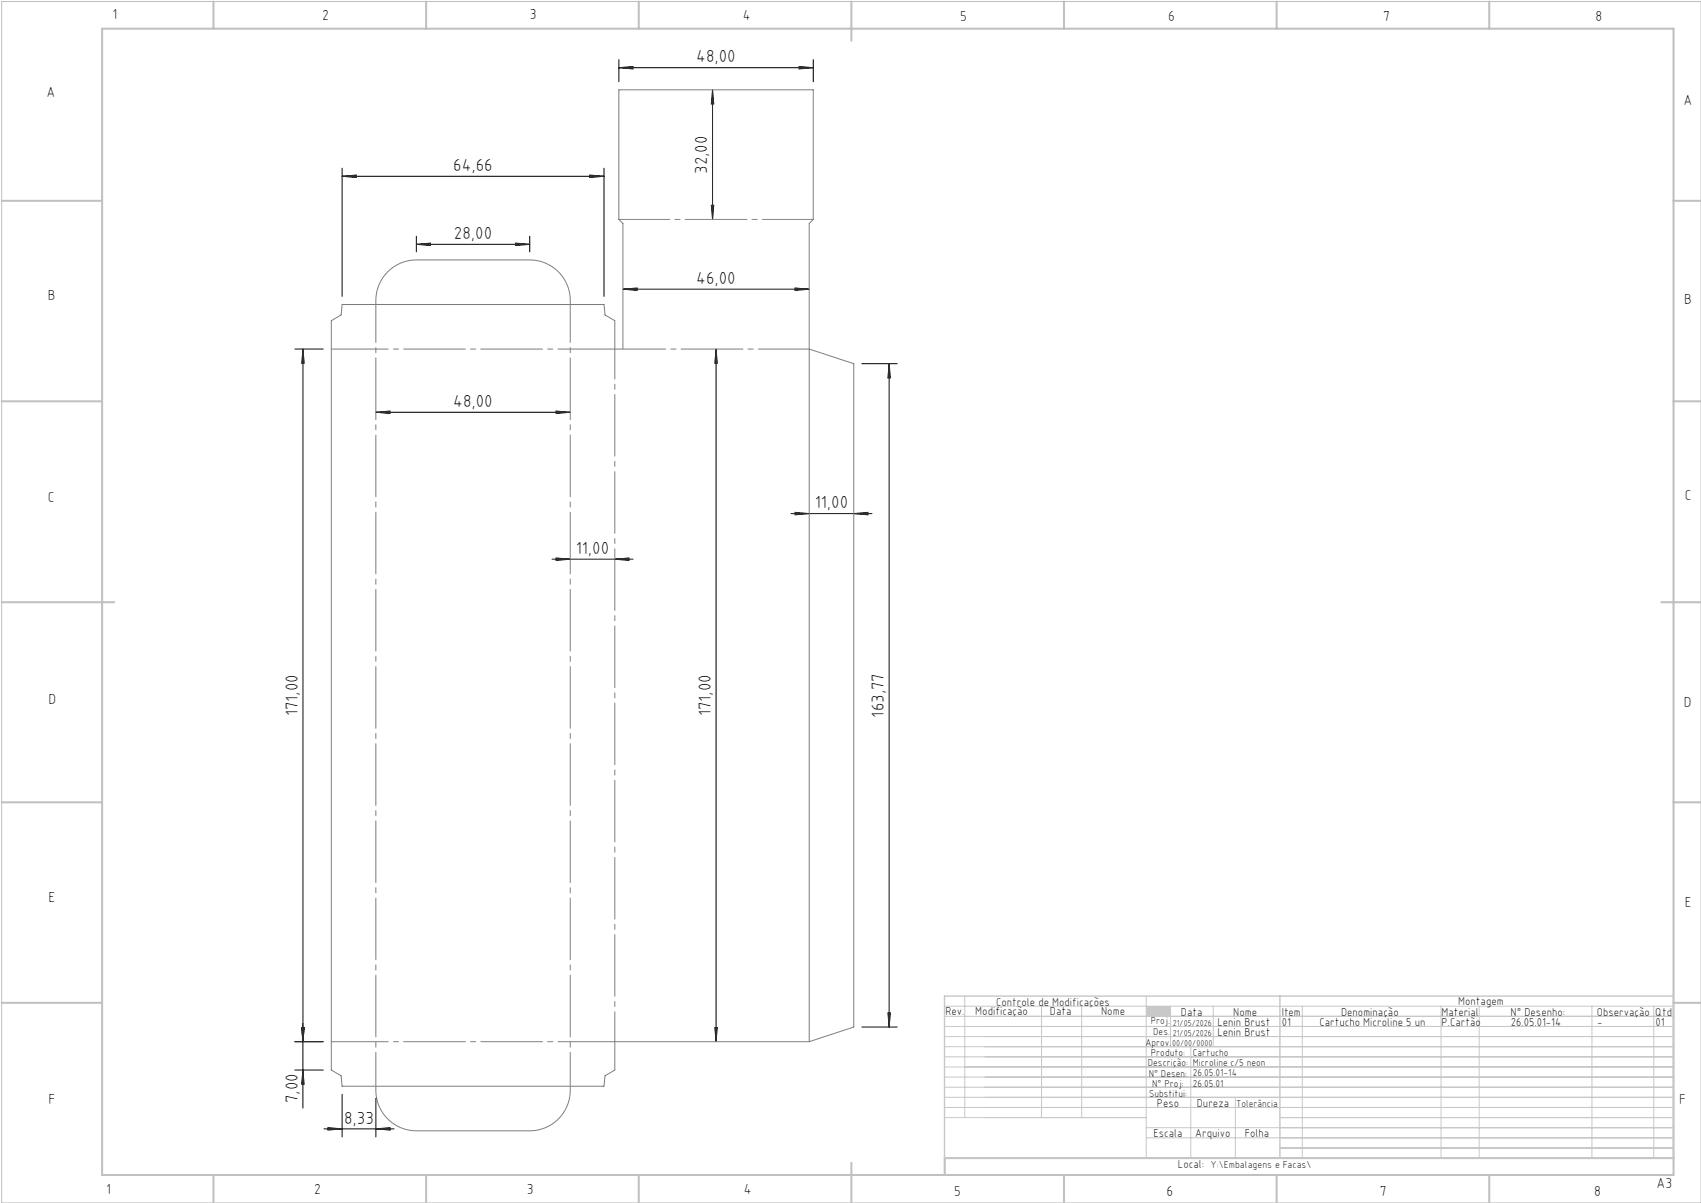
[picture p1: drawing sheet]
<svg xmlns="http://www.w3.org/2000/svg" width="420mm" height="297mm" viewBox="0 0 420 297" stroke-linecap="round" stroke-linejoin="round" font-family="sans-serif">
<path d="M.4 .4h419.6v296.6h-419.6z" fill="none" stroke="#c0c0c0" stroke-width=".25"/>
<g fill="none" stroke="#c0c0c0" stroke-width=".5">
<path d="M25.2 7.1h388v283h-388zM52.7 .4v6.7M105.2 .4v6.7M157.7 .4v6.7M210.2 .4v9.7M262.7 .4v6.7M315.2 .4v6.7M367.7 .4v6.7M.4 49.6h24.8M413.2 49.6h6.8M.4 99.1h24.8M413.2 99.1h6.8"/>
<path d="M.4 148.7h27.8M410.2 148.7h9.8M.4 198.1h24.8M413.2 198.1h6.8M.4 247.6h24.8M413.2 247.6h6.8M52.7 290.1v6.9M105.2 290.1v6.9M157.7 290.1v6.9M210.2 287.1v9.9M262.7 290.1v6.9M315.2 290.1v6.9"/>
<path d="M367.7 290.1v6.9M413.2 285.9h-179.9v4.2"/>
</g>
<g fill="none" stroke="#c3c8d2" stroke-width=".25">
<path d="M233.2 250.9h180M233.2 248.4h180M233.2 253.4h180M233.2 255.9h180M233.2 258.4h180M238.2 245.9v30M257.2 248.4v27.5M267.1 248.4v27.5M283 245.9v40M289 248.4v10M294 258.4v27.5M299.6 248.4v10"/>
<path d="M321.5 248.4v37.5M355.8 248.4v37.5M365.2 248.4v37.5M393.1 248.4v37.5M408.3 248.4v37.5M233.2 260.9h180M233.2 263.4h180M233.2 265.9h180M233.2 268.4h180M233.2 270.9h180M233.2 273.4h180M233.2 275.9h49.8"/>
<path d="M283 278.4h130.2M305 270.9v15M316 275.9h97.2M283 280.9h130.2M316 283.4h97.2"/>
</g>
<path d="M233.2 245.9h180v40h-180zM316 245.9v40" fill="none" stroke="#c3c8d2" stroke-width=".35"/>
<path d="M283 248.4h6v2.5h-6z" fill-rule="evenodd" fill="#c3c8d2"/>
<g fill="none" stroke="#000" stroke-width=".25">
<path d="M152.8 16.7l3.5-.3v.6zM152.8 14.7v5.5M152.8 16.7h48M197.3 16.4l3.5 .3-3.5 .3zM200.8 14.7v5.5M175.9 22.2l.3 3.5h-.6zM175.9 22.2v32M84.5 43.5l3.5-.3v.6zM84.5 41.5v31.7M84.5 43.5h64.6M102.8 58.3v3.9M130.8 58.3v3.9"/>
<path d="M145.6 43.2l3.5 .3-3.5 .3zM149.1 41.5v31.7M175.6 50.7h.6l-.3 3.5zM102.8 60.3l3.5-.3v.6zM102.8 60.3h28M127.3 60l3.5 .3-3.5 .3zM153.8 71.4l3.5-.3v.6zM153.8 71.4h46M196.3 71.1l3.5 .3-3.5 .3zM72.8 86.2h7M74.8 86.2l.3 3.5h-.6zM74.8 86.2v187.4"/>
<path d="M176.8 86.2l.3 3.5h-.6zM176.8 86.2v171M212.8 89.8h8.7M219.5 89.8l.3 3.5h-.6zM219.5 89.8v163.8M92.8 101.8l3.5-.3v.6zM92.8 101.8h48M137.3 101.5l3.5 .3-3.5 .3zM136.3 138.1h20M137.3 137.8l3.5 .3-3.5 .3zM151.8 138.1l3.5-.3v.6zM195.3 126.8h20"/>
<path d="M196.3 126.5l3.5 .3-3.5 .3zM210.8 126.8l3.5-.3v.6zM72.8 257.2h7M74.5 253.7h.6l-.3 3.5zM176.5 253.7h.6l-.3 3.5zM212.8 253.6h8.7M219.2 250.1h.6l-.3 3.5zM72.8 264.2h7M74.8 264.2l.3 3.5h-.6zM80 278.7h17.3M81 278.4l3.5 .3-3.5 .3zM84.5 270.2v10.5"/>
<path d="M92.8 278.7l3.5-.3v.6zM92.8 271.2v9.5"/>
</g>
<path d="M92.8 75.2a10.1 10.1 0 0 1 10-11h28a10.1 10.1 0 0 1 10 11M151.8 79.2l-2.4-1.4-.3-2.6h-64.6l-.3 2.6-2.4 1.4v185l2.4 1.4 .3 2.6h64.6l.3-2.6 2.4-1.4M153.8 86.2v-31l-1-1v-32h48v32l-1 1v202M199.8 86.2l11 3.6v163.8l-11 3.6M151.8 257.2h48M92.8 269.2a10 10 0 0 0 10 10h28a10 10 0 0 0 10-10" fill="none" stroke="#808080" stroke-width=".25"/>
<path d="M92.8 269.2v-194M140.8 269.2v-194" fill="none" stroke="#808080" stroke-width=".25" stroke-dasharray="15.2 1.3 1.3 1.3" stroke-dashoffset="5.9"/>
<path d="M151.8 264.2v-185" fill="none" stroke="#808080" stroke-width=".25" stroke-dasharray="15.2 1.3 1.3 1.3" stroke-dashoffset=".8"/>
<path d="M81.8 86.2h70M81.8 257.2h70" fill="none" stroke="#808080" stroke-width=".25" stroke-dasharray="15.2 1.3 1.3 1.3" stroke-dashoffset="1.2"/>
<path d="M200.8 54.2h-48M151.8 86.2h48" fill="none" stroke="#808080" stroke-width=".25" stroke-dasharray="15.2 1.3 1.3 1.3" stroke-dashoffset="2.7"/>
<g fill="#000">
<path d="M197.3 16.4l3.5 .3-3.5 .3zM152.8 16.7l3.5-.3v.6z"/>
<path d="M84.5 43.5l3.5-.3v.6zM145.6 43.2l3.5 .3-3.5 .3zM92.8 101.8l3.5-.3v.6zM137.3 101.5l3.5 .3-3.5 .3zM102.8 60.3l3.5-.3v.6zM127.3 60l3.5 .3-3.5 .3zM153.8 71.4l3.5-.3v.6zM196.3 71.1l3.5 .3-3.5 .3zM196.3 126.5l3.5 .3-3.5 .3zM210.8 126.8l3.5-.3v.6zM81 278.4l3.5 .3-3.5 .3zM92.8 278.7l3.5-.3v.6z"/>
<path d="M74.8 86.2l.3 3.5h-.6zM74.5 253.7h.6l-.3 3.5zM175.9 22.2l.3 3.5h-.6zM175.6 50.7h.6l-.3 3.5zM176.8 86.2l.3 3.5h-.6zM176.5 253.7h.6l-.3 3.5z"/>
<path d="M137.3 137.8l3.5 .3-3.5 .3zM151.8 138.1l3.5-.3v.6z"/>
<path d="M74.5 253.7h.6l-.3 3.5zM74.8 264.2l.3 3.5h-.6z"/>
<path d="M219.2 250.1h.6l-.3 3.5zM219.5 89.8l.3 3.5h-.6z"/>
</g>
<g font-size="4.3">
<text x="171.9" y="15.4">48,00</text>
<text x="111.9" y="42.2">64,66</text>
<text x="174.6" y="42.9" transform="rotate(-90 174.6 42.9)">32,00</text>
<text x="112.1" y="59">28,00</text>
<text x="171.9" y="70.1">46,00</text>
<text x="111.9" y="100.5">48,00</text>
<text x="201.2" y="125.5">11,00</text>
<text x="142.2" y="136.8">11,00</text>
<text x="73.5" y="176.9" transform="rotate(-90 73.5 176.9)">171,00</text>
<text x="175.5" y="176.9" transform="rotate(-90 175.5 176.9)">171,00</text>
<text x="218.3" y="177.2" transform="rotate(-90 218.3 177.2)">163,77</text>
<text x="73.5" y="272.4" transform="rotate(-90 73.5 272.4)">7,00</text>
<text x="85" y="277.4">8,33</text>
</g>
<g font-size="3.6">
<text x="27.8" y="4.8">1</text>
<text x="79.5" y="4.9">2</text>
<text x="130.8" y="4.8">3</text>
<text x="183.4" y="4.9">4</text>
<text x="237.1" y="5.1">5</text>
<text x="288.4" y="5.2">6</text>
<text x="341.5" y="5.1">7</text>
<text x="394" y="5.2">8</text>
<text x="11.5" y="24">A</text>
<text x="415.7" y="25.8">A</text>
<text x="11.8" y="74.1">B</text>
<text x="415.8" y="75.1">B</text>
<text x="11.8" y="124">C</text>
<text x="416" y="123.5">C</text>
<text x="12" y="173.7">D</text>
<text x="415.8" y="174.7">D</text>
<text x="12" y="222.6">E</text>
<text x="416" y="223.9">E</text>
<text x="12" y="272.6">F</text>
<text x="414.6" y="272.6">F</text>
<text x="409" y="293.3">A3</text>
<text x="26.2" y="294.8">1</text>
<text x="77.6" y="294.8">2</text>
<text x="130.1" y="294.8">3</text>
<text x="183.7" y="294.7">4</text>
<text x="235.6" y="295.2">5</text>
<text x="288" y="295.2">6</text>
<text x="340.7" y="295.2">7</text>
<text x="393.6" y="295.2">8</text>
</g>
<g font-size="2.9">
<text x="240.8" y="250.6">Modificação</text>
<text x="259.2" y="250.6">Data</text>
<text x="271.9" y="250.6">Nome</text>
<text x="290.9" y="288.4">Local:</text>
</g>
<g font-size="2.8">
<text x="233.4" y="250.6">Rev.</text>
<text x="246" y="248.4">Controle de Modificações</text>
<text x="291.6" y="250.8">Data</text>
<text x="304.5" y="250.8">Nome</text>
<text x="316.5" y="250.9">Item</text>
<text x="331.1" y="250.9">Denominação</text>
<text x="355.9" y="250.9">Material</text>
<text x="360.1" y="248.2">Montagem</text>
<text x="373" y="250.9">N° Desenho:</text>
<text x="394.3" y="250.9">Observação</text>
<text x="408.7" y="250.9">Qtd</text>
<text x="300.6" y="253.3">Lenin Brust</text>
<text x="300.6" y="255.8">Lenin Brust</text>
<text x="316.5" y="253.3">01</text>
<text x="325.8" y="253.3">Cartucho Microline 5 un</text>
<text x="356" y="253.3">P.Cartão</text>
<text x="373" y="253.3">26.05.01-14</text>
<text x="394.3" y="253.4">-</text>
<text x="408.7" y="253.4">01</text>
<text x="285.6" y="273.3">Peso</text>
<text x="295.5" y="273.3">Dureza</text>
<text x="284.8" y="280.8">Escala</text>
<text x="295.1" y="280.8">Arquivo</text>
<text x="307.3" y="280.8">Folha</text>
</g>
<g font-size="2.5">
<text x="284.1" y="252.9">Proj.</text>
<text x="284.8" y="255.5">Des.</text>
<text x="282.8" y="258.3">Aprov.</text>
<text x="283.4" y="263.3">Descrição:</text>
<text x="284.2" y="260.7">Produto:</text>
<text x="294.5" y="263.2">Microline c/5 neon</text>
<text x="294.5" y="260.7">Cartucho</text>
<text x="283.7" y="265.9">N° Desen:</text>
<text x="284.5" y="268.3">N° Proj:</text>
<text x="294.5" y="268.4">26.05.01</text>
<text x="294.5" y="265.7">26.05.01-14</text>
<text x="283.7" y="270.9">Substitui:</text>
<text x="305.2" y="273.3">Tolerância</text>
<text x="298.9" y="288.4">Y:\Embalagens e Facas\</text>
</g>
<g font-size="2.1">
<text x="289.6" y="253.3">21/05/2026</text>
<text x="289.6" y="255.8">21/05/2026</text>
<text x="289.4" y="258.3">00/00/0000</text>
</g>
</svg>
